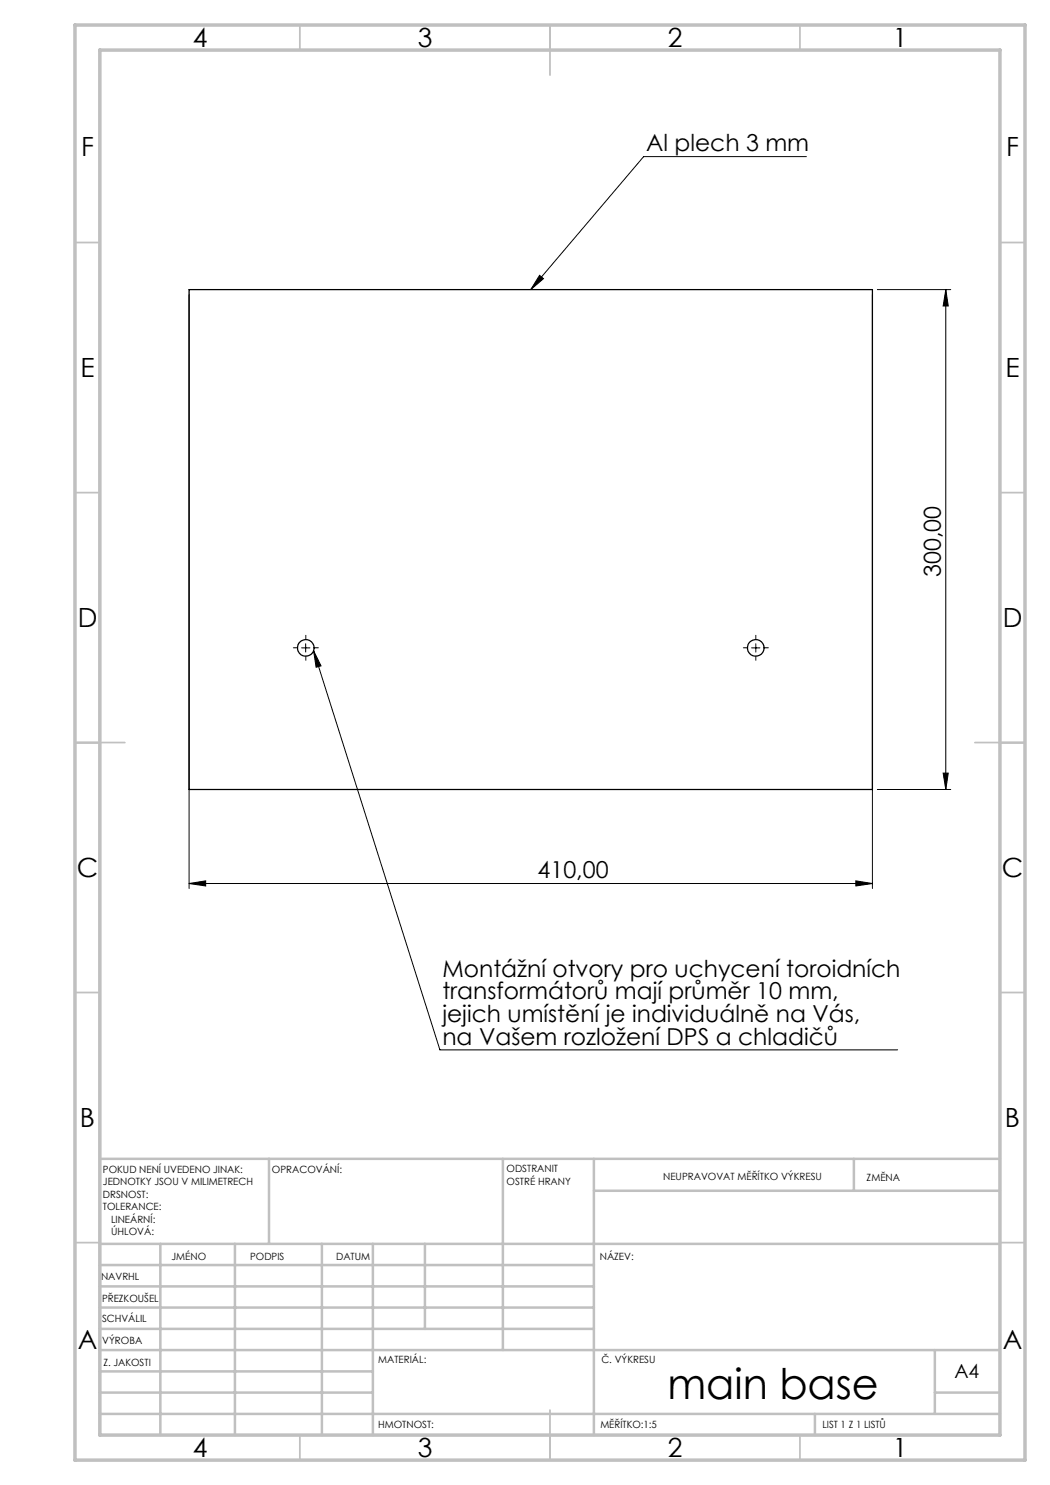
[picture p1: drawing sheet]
<svg xmlns="http://www.w3.org/2000/svg" width="210mm" height="297mm" viewBox="0 0 210 297" stroke-linecap="round" stroke-linejoin="round" font-family="sans-serif">
<g fill="none" stroke="#000" stroke-width=".2">
<path d="M161.3 31.3h-32.6l-22.5 26.6M37.8 58.9v118.8M107.9 55.1l.8 .6-2.5 2.2zM174.5 58.9v118.8M175.5 57.9h14.6M189.2 57.9v100M189.2 57.9l.5 3.3h-1.1zM60.3 129.6h1.7M61.1 128.8v1.6M62.7 130.2l1.5 3-1 .3zM62.7 130.2l25.3 79.8h91.5M150.3 129.6h1.7"/>
<path d="M151.2 128.8v1.6M175.5 157.9h14.6M188.6 154.6h1.1l-.5 3.3zM37.8 176.7l3.3-.5v1zM37.8 176.7h136.7M171.2 176.2l3.3 .5-3.3 .5z"/>
</g>
<path d="M59.5 129.6h-.8M61.2 127.9v-.8M61.2 131.2v.9M62.8 129.6h.9M149.5 129.6h-.8M151.2 127.9v-.8M151.2 131.2v.9M152.8 129.6h.9" fill="none" stroke="#000" stroke-width=".2" stroke-dasharray="15.2 1.3 1.3 1.3"/>
<g fill="none" stroke="#c0c0c0" stroke-width=".35">
<path d="M60 5v5M110 5v10M160 5v5M15 48.5h5M200 48.5h5M15 98.5h5M200 98.5h5M15 148.5h10M195 148.5h10M15 198.5h5M200 198.5h5M15 248.5h5"/>
<path d="M200 248.5h5M60 287v5M110 282v10M160 287v5"/>
</g>
<g fill="none" stroke="#c0c0c0" stroke-width=".5">
<path d="M53.8 231.8v17M100.6 231.8v38.2M118.8 231.8v55.2M118.8 238.2h81.2M170.8 231.8v6.4M200 231.8h-180v55.2M20 248.8h180M20 257.3h98.8M20 253h98.8M32.1 248.8v38.2M47 248.8v38.2M64.4 248.8v38.2"/>
<path d="M74.6 248.8v38.2M85 248.8v17M20 265.8h98.8M20 261.5h98.8M20 278.5h54.6M20 274.3h54.6M20 270h180M187 278.5h13M187 270v12.8M20 282.8h180M163 282.8v4.2"/>
</g>
<path d="M15 5h190v287h-190zM20 10h180v277h-180z" fill="none" stroke="#c0c0c0" stroke-width=".7"/>
<g fill="#000">
<path d="M107.9 55.1l.8 .6-2.5 2.2zM62.7 130.2l1.5 3-1 .3z"/>
<path d="M188.6 154.6h1.1l-.5 3.3zM189.2 57.9l.5 3.3h-1.1z"/>
<path d="M37.8 176.7l3.3-.5v1zM171.2 176.2l3.3 .5-3.3 .5z"/>
</g>
<g fill="none" stroke="#000" stroke-width=".25">
<path d="M37.8 57.9h136.7v100h-136.7z"/>
<circle cx="61.2" cy="129.6" r="1.67"/>
<circle cx="151.2" cy="129.6" r="1.67"/>
</g>
<text font-size="8.5" x="133.5" y="279.7">main base</text>
<g font-size="5.3">
<text x="38.5" y="9.5">4</text>
<text x="83.5" y="9.5">3</text>
<text x="133.6" y="9.5">2</text>
<text x="178.6" y="9.5">1</text>
<text x="16.2" y="31.3">F</text>
<text x="201.2" y="31.3">F</text>
<text x="16.1" y="75.5">E</text>
<text x="201.1" y="75.5">E</text>
<text x="15.5" y="125.5">D</text>
<text x="200.5" y="125.5">D</text>
<text x="15.4" y="175.5">C</text>
<text x="200.4" y="175.5">C</text>
<text x="16" y="225.5">B</text>
<text x="201" y="225.5">B</text>
<text x="15.5" y="269.8">A</text>
<text x="200.5" y="269.8">A</text>
<text x="38.5" y="291.5">4</text>
<text x="83.5" y="291.5">3</text>
<text x="133.6" y="291.5">2</text>
<text x="178.6" y="291.5">1</text>
</g>
<g font-size="4.7">
<text x="129.2" y="30.3">Al plech 3 mm</text>
<text x="188.1" y="115.4" transform="rotate(-90 188.1 115.4)">300,00</text>
<text x="107.5" y="175.7">410,00</text>
<text x="88.5" y="195.3">Montážní otvory pro uchycení toroidních</text>
<text x="88.5" y="199.9">transformátorů mají průměr 10 mm,</text>
<text x="88.5" y="204.4">jejich umístění je individuálně na Vás,</text>
<text x="88.5" y="208.9">na Vašem rozložení DPS a chladičů</text>
</g>
<text font-size="3.9" x="190.9" y="275.5">A4</text>
<g font-size="2">
<text x="20.6" y="234.6">POKUD NENÍ UVEDENO JINAK:</text>
<text x="20.6" y="237.1">JEDNOTKY JSOU V MILIMETRECH</text>
<text x="20.6" y="239.6">DRSNOST:</text>
<text x="54.4" y="234.6">OPRACOVÁNÍ:</text>
<text x="101.3" y="234.5">ODSTRANIT</text>
<text x="101.3" y="237">OSTRÉ HRANY</text>
<text x="132.6" y="236">NEUPRAVOVAT MĚŘÍTKO VÝKRESU</text>
<text x="173.3" y="236.2">ZMĚNA</text>
<text x="20.6" y="242.1">TOLERANCE:</text>
<text x="22.2" y="244.6">LINEÁRNÍ:</text>
<text x="22.2" y="247.1">ÚHLOVÁ:</text>
<text x="34.3" y="252">JMÉNO</text>
<text x="50" y="251.9">PODPIS</text>
<text x="67.2" y="251.9">DATUM</text>
<text x="120" y="251.9">NÁZEV:</text>
<text x="20.2" y="256.1">NAVRHL</text>
<text x="20.4" y="260.3">PŘEZKOUŠEL</text>
<text x="20.4" y="264.4">SCHVÁLIL</text>
<text x="20.5" y="268.8">VÝROBA</text>
<text x="20.7" y="273.1">Z. JAKOSTI</text>
<text x="75.6" y="272.5">MATERIÁL:</text>
<text x="120.3" y="272.5">Č. VÝKRESU</text>
<text x="75.6" y="285.5">HMOTNOST:</text>
<text x="120.1" y="285.6">MĚŘÍTKO:1:5</text>
<text x="164.5" y="285.6">LIST 1 Z 1 LISTŮ</text>
</g>
</svg>
